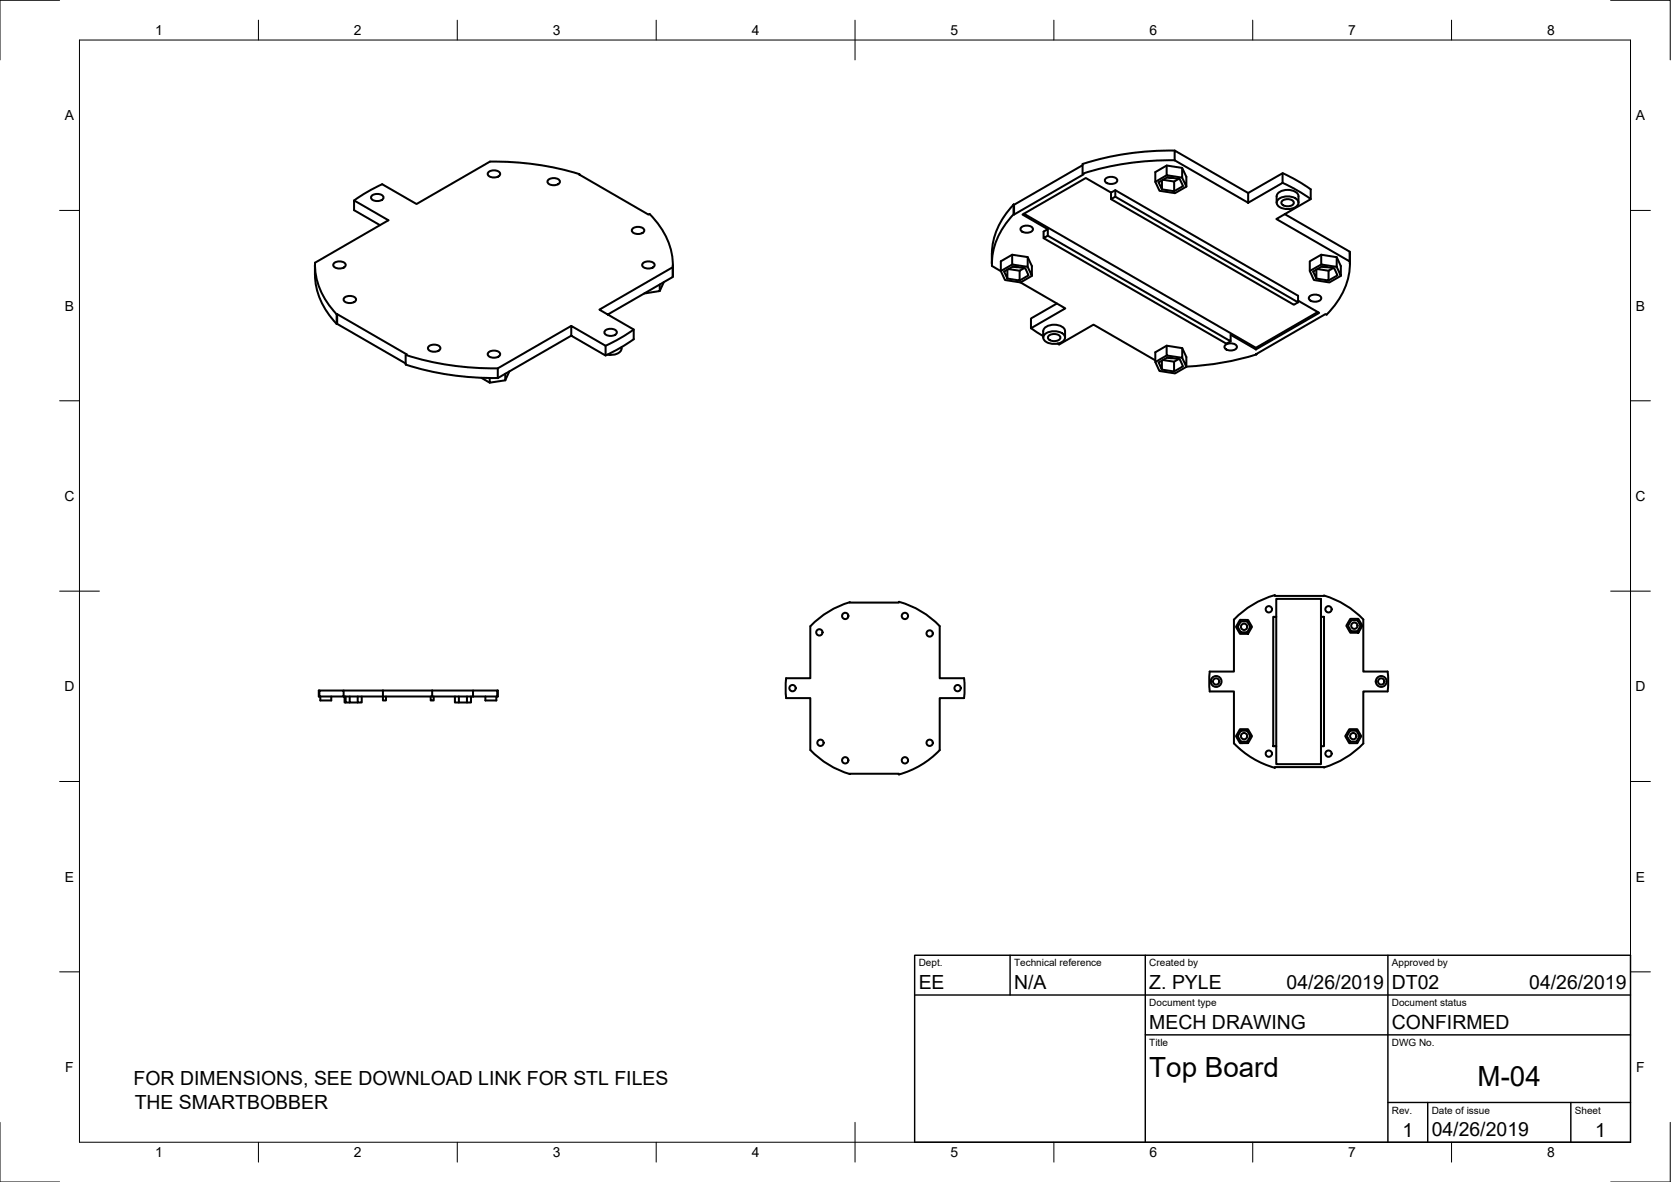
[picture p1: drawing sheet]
<svg xmlns="http://www.w3.org/2000/svg" width="420mm" height="297mm" viewBox="0 0 420 297" stroke-linecap="round" stroke-linejoin="round" font-family="sans-serif">
<!-- layer: Visible -->
<g fill="none" stroke="#000" stroke-width=".51">
<path d="M295.4 37.8a72.7 72.7 0 0 0-23.2 3.4M93.4 49.2a2.07 2.07 0 0 1 3 .3 1.36 1.36 0 0 1-1.8 1 .94 .94 0 0 1-1-.2 .94 .94 0 0 1-.2-1.1zM95.5 56.6l-6.5-3.8v-2.4l8.7 5-18.5 10.6a18 18 0 0 0 5.5 13M96.1 46.3l-3.3 1.7-3.8 2.4M122.8 43.3a2.07 2.07 0 0 1 3 .3 1.36 1.36 0 0 1-1.8 1 .94 .94 0 0 1-1.1-.3 .94 .94 0 0 1-.1-1zM137.8 45.3a2.07 2.07 0 0 1 3 .2 1.36 1.36 0 0 1-1.8 1 .94 .94 0 0 1-1-.2 .94 .94 0 0 1-.2-1zM145.7 43.9v-.1l17.4 10.1 .2-.1M145.7 43.8a72.8 72.8 0 0 0-22.5-3.2l-18.5 10.7-8.6-5M159 57.5a2.07 2.07 0 0 1 3 .3 1.36 1.36 0 0 1-1.8 1 .94 .94 0 0 1-1-.3 .94 .94 0 0 1-.2-1zM163.3 53.8a18.2 18.2 0 0 1 5.9 13.3M254.8 51.4l.2 2.5zM254.9 51.4a18.1 18.1 0 0 0-5.5 12.4"/>
<path d="M254.9 53.8a18 18 0 0 0-5.5 13l2.3 1.3 2.8-1.6M256.7 57.2a2.07 2.07 0 0 1 3 .3 1.36 1.36 0 0 1-1.8 1 .94 .94 0 0 1-1-.3 .94 .94 0 0 1-.2-1zM257.5 53.7l58.3 33.7M262.4 59.8l46 26.6 1-.6M263.5 59.2l45.9 26.6v-1.7l6.4 3.7M272.2 41.2v2.5l.3 .1-17.5 10.1M272.2 41.5l-17.2 10M278 44.9a2.07 2.07 0 0 1 2.9 .3 1.36 1.36 0 0 1-1.8 1 .94 .94 0 0 1-1-.2 .94 .94 0 0 1-.1-1.1zM279.4 48.4v1.6l45.9 26.6 1.1-.6v-1.7l-46-26.5-1 .6-6.4-3.7-15.9 9.2 6.4 3.7-1.1 .6v1.6l1.1-.6v-1.6M280.4 47.8v1.6l-1 .6M280.4 49.4l46 26.6M292.2 45.3v2.3l-.9-1.8 2.3-1.3 3 .5 .9 1.8-2.3 1.3"/>
<path d="M292.4 45.2l2.8 .4M293.3 41.6v2.4l3.9 .6v-2.4M293.3 44l-2.8 1.7M293.5 44.6l1.4 .1M295.4 40.3l18.4 10.7v-2.5l8.7-5v2.5l-8.7 5M295.4 40.3v-2.5l18.4 10.7M295.4 40.3a72.7 72.7 0 0 0-23.2 3.3M296.4 44.9l-1.2 .7v2.5l-3-.5M297.2 44.6l1.1 2.3v-2.5l-1.1-2.2-3.9-.6-2.8 1.7v2.4l1 2.2 3.9 .6 2.9-1.6M321 49.3v1.7M321 49.3a2.42 2.42 0 0 1 2.8-1.6 2.42 2.42 0 0 1 2.7 1.6v1.7M321.4 50.2a3.7 3.7 0 0 1 5 .3 1.66 1.66 0 0 1-1.8 2h-1.1a2.32 2.32 0 0 1-2.5-1.6z"/>
<path d="M322.3 50.5a2.07 2.07 0 0 1 3 .3 1.36 1.36 0 0 1-1.8 1 .94 .94 0 0 1-1-.2 .94 .94 0 0 1-.2-1.1zM322.5 43.5l4.1 2.2 3 1.9v2.4l-8.7 5 18.5 10.7v-2.4l-16.4-9.5M322.5 45.9l3.3 1.8 3.8 2.3M79.2 66.6a18.5 18.5 0 0 0 5.5 14.8M83.9 66.2a2.07 2.07 0 0 1 3 .2 1.36 1.36 0 0 1-1.8 1.1 .94 .94 0 0 1-1-.3 .94 .94 0 0 1-.2-1zM84.6 79l.2-.1-.2 2.6zM84.8 78.9l17.5 10.2-.3 .1v2.4a72.8 72.8 0 0 0 23.2 3.4M86.5 74.9a2.07 2.07 0 0 1 3 .2 1.36 1.36 0 0 1-1.8 1.1 .94 .94 0 0 1-1-.3 .94 .94 0 0 1-.2-1zM152.8 79l16.4-9.4v-2.5l-18.5 10.7 8.6 5v2.5l-3.7 2.3-3.3 1.7M161.6 66.2a2.07 2.07 0 0 1 3 .2 1.36 1.36 0 0 1-1.8 1.1 .94 .94 0 0 1-1-.3 .94 .94 0 0 1-.2-1zM165.9 71.5v1.6l-3.9 .7M166.9 70.9l-1 2.2"/>
<path d="M169.2 66.6v3M249.4 63.8v2.5M253.3 67.8v2.2l-.8-1.8 2.2-1.2 3.1 .4 .8 1.8-2.2 1.3M253.6 67.6l2.8 .4M254.5 64v2.5l3.9 .6v-2.5M254.6 67l1.4 .1M256.6 71l11.3 6.5-8.7 5M257.5 67.4l-1.1 .6v2.5l-3.1-.5M258.4 67.1l1.1 2.2v-2.4l-1.1-2.3-3.9-.6-2.8 1.7v2.4l1 2.3 3.9 .6 2.9-1.7M265.7 76.3l-6.5 3.7v2.5M326.4 75.6l5.3 3-15.9 9.2M329.2 74.5a2.07 2.07 0 0 1 3 .3 1.36 1.36 0 0 1-1.8 1 .94 .94 0 0 1-1-.2 .94 .94 0 0 1-.2-1.1z"/>
<path d="M331 67.8v2.2l-.8-1.8 2.2-1.3 3.1 .5 .8 1.8-2.2 1.3M331.3 67.6l2.8 .4M331.3 78.4l-15.5 9v.4M332.2 64l3.9 .6v2.5l-3.9-.6zM332.2 64l-2.9 1.7v2.4l1.1 2.3 3.9 .6 2.8-1.7M332.2 66.5l-2.9 1.6M332.3 67l1.4 .1M333.6 79.1l-.3-.2-17.4 10.2v-.1M335.2 67.4l-1.1 .6v2.5l-3.1-.5M336.1 64.6l1 2.3v2.4l-1-2.2M339.4 63.3v3M339.4 65.7a18.2 18.2 0 0 1-5.8 13.4"/>
<path d="M84.8 81.4l17.2 9.9M102 89.2a72.2 72.2 0 0 0 23.2 3.4M107.8 87.1a2.07 2.07 0 0 1 2.9 .3 1.36 1.36 0 0 1-1.8 1 .94 .94 0 0 1-1-.3 .94 .94 0 0 1-.1-1zM121.1 95l2 1.2M122.8 88.6a2.07 2.07 0 0 1 3 .3 1.36 1.36 0 0 1-1.8 1 .94 .94 0 0 1-1.1-.3 .94 .94 0 0 1-.1-1zM127 93.9v1.7l-3.9 .6v-1.2M128.1 93.3l-1.1 2.3M143.6 81.9l-18.4 10.7v2.4l18.4-10.6v-2.5l8.7 5v2.5l-8.7-5M152.1 83.1a2.07 2.07 0 0 1 3 .3 1.36 1.36 0 0 1-1.8 1 .94 .94 0 0 1-1-.2 .94 .94 0 0 1-.2-1.1zM156.3 87.3a1.89 1.89 0 0 1-2.1 1.8h-1.5M159.3 82.8l-2.9 1.9-4.1 2.2M259.2 82.5l3.1 2"/>
<path d="M262.3 84.8v-1.6a2.42 2.42 0 0 1 2.8-1.6 2.42 2.42 0 0 1 2.7 1.6v1.6M262.7 84a3.7 3.7 0 0 1 5 .4 1.66 1.66 0 0 1-1.8 1.9l-1.1 .1a2.32 2.32 0 0 1-2.5-1.6zM263.6 84.4a2.07 2.07 0 0 1 3 .3 1.36 1.36 0 0 1-1.8 1 .94 .94 0 0 1-1-.2 .94 .94 0 0 1-.2-1.1zM265.9 86.3l.4 .3 8.7-5 15.5 9M292.1 90.6v2.3l-.8-1.8 2.3-1.3 3.1 .5 .8 1.8-2.3 1.3M292.4 90.5l2.8 .4M293.3 86.9v2.4l4 .6v-2.4M293.3 89.3l-2.8 1.7M293.5 89.9l1.4 .1M296.4 90.2l-1.2 .7v2.5l-3.1-.5M297.3 89.9l1 2.3v-2.5l-1-2.2-4-.6-2.8 1.6v2.5l1 2.2 3.9 .6 2.9-1.6M308 86.8a2.07 2.07 0 0 1 3 .2 1.36 1.36 0 0 1-1.8 1.1 .94 .94 0 0 1-1-.3 .94 .94 0 0 1-.2-1z"/>
<path d="M315.9 89.1a70.9 70.9 0 0 1-17.6 3M203.8 157.4v13h-6.1M203.8 157.4a22.5 22.5 0 0 1 9.8-6.1l12.4 .1v-.2a22.5 22.5 0 0 1 10.3 6.2v13h6.1l.1 2.9-.1 2.1h-6.1v13.1a22.6 22.6 0 0 1-10.3 6.1v-.2l-12.4 .1M311.8 155.8h2l1 1.7-1 1.8h-2l-1-1.8zM312 156.2h1.6l.8 1.3-.8 1.4h-1.6l-.8-1.4zM320.1 155h.8v32.5h-.8zM320.9 155v-4.5h11.2v4.5M332.1 155h.8v32.5h-.8zM339.5 155.5h2l1.1 1.8-1.1 1.7h-2l-1-1.7zM339.7 155.9h1.6l.8 1.4-.8 1.3h-1.6l-.8-1.3zM80.3 173.5h-.1v1.5h.1M80.3 173.5h6.1v1.5h-6.1z"/>
<path d="M80.5 175v1h2.8v-1M86.4 175h9.9v1h.7v-1M86.4 173.5h9.9M86.6 175v1.5h.3M86.9 175v1.5h1M87.9 175v1.5h2M89.9 175v1.5h1.1v-1.5M96.3 173.5v1.5h12.4v-1.5M96.3 173.5h12.4M108.3 175v1h.8v-1M108.7 175h10.2M108.7 173.5h10.2"/>
<path d="M114.4 175v1.5h1M115.4 175v1.5h2M117.4 175v1.5h1v-1.5M118.9 173.5h6.1v1.5h-6.1zM122 175v1h2.8v-1M125 173.5h.2v1.5h-.2M197.7 175.4h6.1v13.1M197.7 170.4l-.2 2.2 .2 2.8M348.9 168.8h-6.1v-13.1a22.3 22.3 0 0 0-9.9-6l-12.4 .1v-.2a22.4 22.4 0 0 0-10.2 6.1v13.1h-6.1l-.2 2.1 .2 2.9h6.1v13a23.1 23.1 0 0 0 10.2 6.2v-.2l12.4 .1a22.6 22.6 0 0 0 9.9-6.1v-13h6.1M348.9 168.8l.2 2.1-.2 2.9M203.8 188.5a22.5 22.5 0 0 0 9.9 6M311.8 183.2h2l1 1.8-1 1.7-2 .1-1-1.8z"/>
<path d="M312 183.6h1.6l.8 1.4-.8 1.4h-1.6l-.8-1.4zM320.9 187.5v4.5h11.2v-4.5M339.3 183.2h2l1 1.8-1 1.8h-2l-1.1-1.8zM339.5 183.6h1.6l.7 1.4-.7 1.4h-1.6l-.8-1.4z"/>
<circle cx="206" cy="158.9" r=".79"/>
<circle cx="212.5" cy="154.8" r=".79"/>
<circle cx="227.5" cy="154.8" r=".79"/>
<circle cx="233.8" cy="159.2" r=".79"/>
<circle cx="312.8" cy="157.5" r=".79"/>
<circle cx="319" cy="153.1" r=".79"/>
<circle cx="334" cy="153.1" r=".79"/>
<circle cx="340.5" cy="157.2" r=".79"/>
<circle cx="199.3" cy="172.9" r=".79"/>
<circle cx="240.8" cy="172.9" r=".79"/>
<circle cx="305.8" cy="171.3" r=".79"/>
<circle cx="305.8" cy="171.3" r="1.37"/>
<circle cx="347.3" cy="171.3" r=".79"/>
<circle cx="347.3" cy="171.3" r="1.37"/>
<circle cx="206.3" cy="186.7" r=".79"/>
<circle cx="212.5" cy="191.1" r=".79"/>
<circle cx="227.5" cy="191.1" r=".79"/>
<circle cx="233.8" cy="186.7" r=".79"/>
<circle cx="312.8" cy="185" r=".79"/>
<circle cx="319" cy="189.4" r=".79"/>
<circle cx="334" cy="189.4" r=".79"/>
<circle cx="340.3" cy="185" r=".79"/>
</g>
<!-- layer: Border -->
<g fill="none" stroke="#000" stroke-width=".25">
<path d="M15 .1h-15v15M20 10.1h390v276.9h-390zM65 5.1v5M115 5.1v5M165 5.1v5M215 5.1v10M265 5.1v5M315 5.1v5M365 5.1v5M405 .1h15v15M15 52.9h5M410 52.9h5"/>
<path d="M15 100.7h5M410 100.7h5M15 148.6h10M405 148.6h10M15 196.4h5M410 196.4h5M15 244.2h5M410 244.2h5M0 282.1v14.9h15M65 287v5M115 287v5M165 287v5"/>
<path d="M215 282.1v9.9M265 287v5M315 287v5M365 287v5M420 282.1v14.9h-15"/>
</g>
<!-- layer: TitleBlock -->
<path d="M230 240.1h180v46.9h-180zM230 250h180M254 240.1v9.9M288 240.1v46.9M349 240.1v46.9M288 260.1h122M349 277.1h61M359 277.1v9.9M395 277.1v9.9" fill="none" stroke="#000" stroke-width=".36"/>
<g font-size="7">
<text x="289" y="270.6">Top Board</text>
<text x="371.5" y="272.9">M-04</text>
</g>
<g font-size="4.9">
<text x="231" y="248.5">EE</text>
<text x="255" y="248.5">N/A</text>
<text x="289" y="248.5">Z. PYLE</text>
<text x="323.5" y="248.5">04/26/2019</text>
<text x="350" y="248.5">DT02</text>
<text x="384.5" y="248.5">04/26/2019</text>
<text x="289" y="258.6">MECH DRAWING</text>
<text x="350" y="258.6">CONFIRMED</text>
<text x="33.6" y="272.8">FOR DIMENSIONS, SEE DOWNLOAD LINK FOR STL FILES</text>
<text x="33.9" y="278.7">THE SMARTBOBBER</text>
<text x="352.6" y="285.7">1</text>
<text x="360" y="285.5">04/26/2019</text>
<text x="401.1" y="285.7">1</text>
</g>
<g font-size="3.5">
<text x="39" y="8.8">1</text>
<text x="89" y="8.8">2</text>
<text x="139" y="8.8">3</text>
<text x="189" y="8.8">4</text>
<text x="239" y="8.8">5</text>
<text x="289" y="8.8">6</text>
<text x="339" y="8.8">7</text>
<text x="389" y="8.8">8</text>
<text x="16.3" y="30.2">A</text>
<text x="411.3" y="30.2">A</text>
<text x="16.3" y="78">B</text>
<text x="411.3" y="78">B</text>
<text x="16.2" y="125.9">C</text>
<text x="411.2" y="125.9">C</text>
<text x="16.2" y="173.7">D</text>
<text x="411.2" y="173.7">D</text>
<text x="16.3" y="221.6">E</text>
<text x="411.3" y="221.6">E</text>
<text x="16.4" y="269.4">F</text>
<text x="411.4" y="269.4">F</text>
<text x="39" y="290.8">1</text>
<text x="89" y="290.8">2</text>
<text x="139" y="290.8">3</text>
<text x="189" y="290.8">4</text>
<text x="239" y="290.8">5</text>
<text x="289" y="290.8">6</text>
<text x="339" y="290.8">7</text>
<text x="389" y="290.8">8</text>
</g>
<g font-size="2.5">
<text x="231" y="242.9">Dept.</text>
<text x="255" y="242.9">Technical reference</text>
<text x="289" y="242.9">Created by</text>
<text x="350" y="242.9">Approved by</text>
<text x="289" y="252.8">Document type</text>
<text x="350" y="252.8">Document status</text>
<text x="289" y="262.9">Title</text>
<text x="350" y="262.9">DWG No.</text>
<text x="350" y="279.9">Rev.</text>
<text x="360" y="279.9">Date of issue</text>
<text x="396" y="279.9">Sheet</text>
</g>
</svg>
